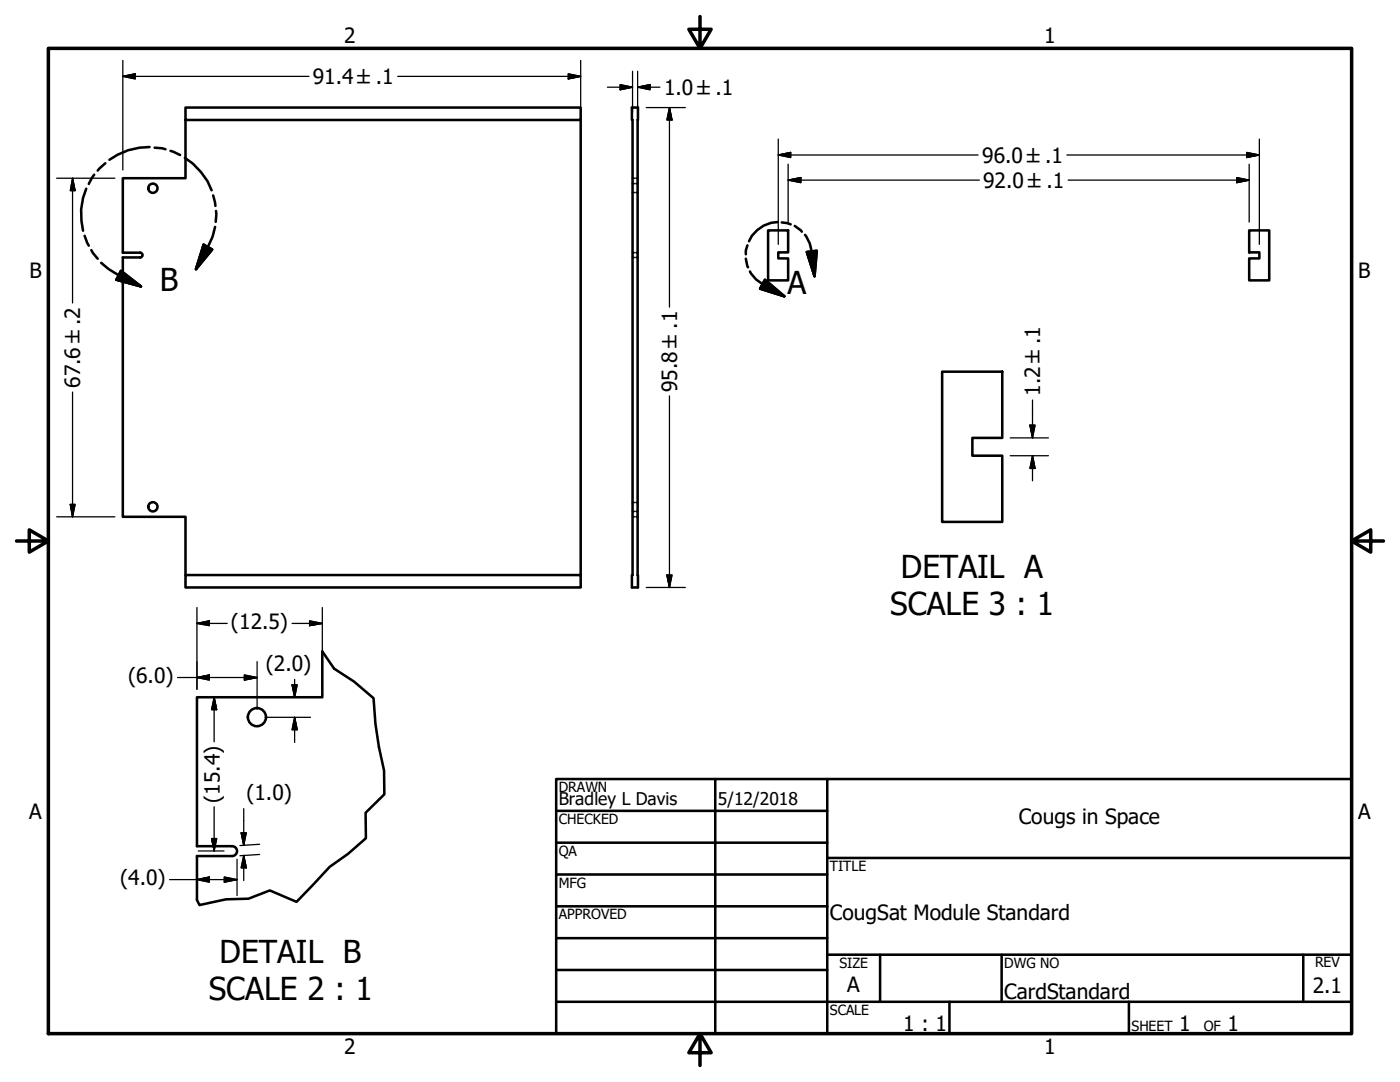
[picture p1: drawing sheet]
<svg xmlns="http://www.w3.org/2000/svg" width="279mm" height="216mm" viewBox="0 0 279 216" stroke-linecap="round" stroke-linejoin="round" font-family="sans-serif">
<!-- layer: Visible (ANSI) -->
<g fill="none" stroke="#000" stroke-width=".51">
<path d="M37 23.9v11.7h-12.5v14.8h3.5a.48 .48 0 0 1 .4 .5 .48 .48 0 0 1-.4 .5h-3.5v51.7h12.5v11.6M37 21.5h78.9v2.4h-78.9zM115.9 23.9v90.8M126.1 21.5h1.2v95.7h-1.2v-2.5h.1v-90.8h-.1zM153.3 46h4v4.4h-2v1.2h2v4.3h-4zM249.3 46h4v9.9h-4v-4.3h2v-1.2h-2zM188 74.2h12v13.2h-5.9v3.5h5.9v13.2h-12zM37 114.7h78.9v2.5h-78.9zM64.3 130v9.1h-25v29.7h7a.98 .98 0 0 1 1 1 .98 .98 0 0 1-1 1h-7v8.8"/>
<circle cx="30.5" cy="37.6" r=".92"/>
<circle cx="30.5" cy="101.1" r=".92"/>
<circle cx="51.3" cy="143.1" r="1.81"/>
</g>
<!-- layer: Hidden (ANSI) -->
<g fill="none" stroke="#000" stroke-width=".38">
<path d="M126.2 35.6h.4M126.2 36.6h.4M126.2 38.4h.4M126.9 35.6h.4M126.9 36.6h.4M126.9 38.4h.4M126.2 51.4h.4M126.2 50.4h.4M126.9 51.4h.4M126.9 50.4h.4M126.2 103.1h.4M126.2 100.3h.4"/>
<path d="M126.2 102h.4M126.9 103.1h.4M126.9 100.3h.4M126.9 102h.4"/>
</g>
<!-- layer: Break Line (ANSI) -->
<path d="M64.3 130l2.4 3.4 4 2.6 3.8 3.3 .4 5.2 .7 4.6 1 4.6 .1 4.8-3.7 3.7v5.1l-3.5 3.1-3.7 2.6-6.6 7-5.4-2.3-4.2 1.6-4.5 .2-5.3 1.1-.5-1" fill="none" stroke="#000" stroke-width=".51"/>
<!-- layer: Detail Boundary (ANSI) -->
<g fill="none" stroke="#000" stroke-width=".51">
<path d="M17.2 37.7a12.9 12.9 0 0 0-.6 8.3M18.8 34.9l-1.1 1.8M21 32.6l-1.5 1.4M29.8 29.3a13.3 13.3 0 0 0-8 2.6M30.9 29.5l2.1 .3M34 30.1l1.9 .8M36.9 31.5a13.4 13.4 0 0 1 5.3 6.5M42.5 39l.5 2.1M16.9 47.1l.8 1.9M18.2 49.9l1.3 1.7M20.2 52.5l1.5 1.2 2 1.2 4.4 2.3M24.1 54l4 3.2-4.9-1.4z"/>
<path d="M40.6 48.8l1.8 1-3.3 3.9zM42.9 45.3l-.5 1.9-.9 2.1-2.4 4.4M43.1 42.1v2.2M148.8 51.6l.5 1.7M149.2 49l-.4 1v.7M149.7 54.2l1.2 1.6 1.3 .9 4.3 2.4M152.7 55.8l3.8 3.3-4.8-1.5zM155.1 44.3a6.3 6.3 0 0 0-5.6 3.8M156 44.4l1.1 .1 .7 .3M158.6 45.1l1.4 1.1M160.7 46.9l.9 1.7 .4 1.6 .6 4.9M161 50.3l2-.3-.4 5.1z"/>
</g>
<path d="M23.2 55.8l4.9 1.4zM24.1 54l4 3.2-4.9-1.4zM40.6 48.8l-1.5 4.9zM40.6 48.8l1.8 1-3.3 3.9zM151.7 57.6l4.8 1.5zM152.7 55.8l3.8 3.3-4.8-1.5zM161 50.3l1.6 4.8zM161 50.3l2-.3-.4 5.1z" fill="#000" stroke="#000" stroke-width=".51"/>
<!-- layer: Border (ANSI) -->
<path d="M9.7 9.7h260v196.5h-260zM139.7 3.3v6.4l-2.2-3.9h4.4l-2.2 3.9M3.3 107.9h6.4l-3.9-2.2v4.5l3.9-2.3M269.7 107.9l3.9 2.3v-4.5l-3.9 2.2h6.4M139.7 206.2l2.2 3.9h-4.4l2.2-3.9v6.4" fill="none" stroke="#000" stroke-width=".7"/>
<!-- layer: Title (ANSI) -->
<g fill="none" stroke="#000" stroke-width=".51">
<path d="M111 155.4h158.7v50.8h-158.7zM142.7 155.4v50.8M165.1 155.4v50.8M111 161.8h54.1M111 168.1h54.1M111 174.5h54.1M165.1 171.2h104.6M111 180.8h54.1M111 187.2h54.1M111 193.5h54.1M111 199.9h158.7M165.1 190.5h104.6"/>
<path d="M175.6 190.5v9.4M189.5 199.9v6.3M199.9 190.5v9.4M225.3 199.9v6.3M260.1 190.5v9.4"/>
</g>
<!-- layer: Dimension (ANSI) -->
<g fill="none" stroke="#000" stroke-width=".25">
<path d="M24.5 15.2l2.5-.5v1zM24.5 15.2h37.2M24.5 12.1v21.8M79.4 15.2h36.5M113.4 14.7l2.5 .5-2.5 .5zM115.9 12.1v10.3M121.2 17.4h5M123.8 16.9l2.4 .5-2.4 .5zM126.2 14.2v8.2M127.3 17.4l2.4-.5v1zM127.3 17.4h4.4M127.3 14.2v8.2"/>
<path d="M11.3 35.6h11.6M14.5 35.6l.5 2.4h-1zM14.5 35.6v24.9M129 21.5h7.8M133.6 21.5l.5 2.4h-1zM133.6 21.5v39.8M155.3 30.9l2.5-.5v1zM155.3 30.9h39.9M155.3 27.7v21.1M157.3 35.9l2.5-.5v1zM157.3 35.9h38.2M157.3 32.8v11.5"/>
<path d="M212.9 30.9h38.4M213.2 35.9h36.1M246.8 35.4l2.5 .5-2.5 .5zM248.8 30.4l2.5 .5-2.5 .5zM249.3 32.8v11.5M251.3 27.7v21.1M14.5 78.2v24.9M133.6 79v38.2M206.1 79.8v7.6M201.6 87.4h7.6M201.6 90.9h7.6M205.5 84.8h1.1l-.5 2.6z"/>
<path d="M206.1 90.9l.5 2.6h-1.1zM206.1 90.9v5M11.3 103.1h11.6M14 100.6h1l-.5 2.5zM129 117.2h7.8M133.1 114.7h1l-.5 2.5zM35.4 135.2h15.9M39.3 124.4l2.5-.5v.9zM39.3 135.2l2.5-.5v1zM39.3 124.4h6M39.3 121.2v16.3M42.7 139.1l.5 2.5h-1z"/>
<path d="M42.7 139.1v8.9M48.8 134.7l2.5 .5-2.5 .5zM51.3 132v9.5M58.3 136.7h1l-.5 2.4zM58.3 124.4h6M58.8 135.6v3.5M61.8 123.9l2.5 .5-2.5 .4zM64.3 121.2v16.3M52.9 143.1h9.1M58.8 143.1l.5 2.5h-1zM58.8 143.1v5M33.8 175.5h13.5"/>
<path d="M39.3 175.5l2.5-.5v1zM39.6 169.8h5.1M42.2 167.3h1l-.5 2.5zM42.7 161v8.8M44.8 175l2.5 .5-2.5 .5zM47.3 171.4v7.3M48.1 166.2h1l-.5 2.5zM48.6 170.7l.5 2.5h-1zM48.6 161.4v7.3M48.6 170.7v5M51.8 168.5l-3.9 .2M51.8 170.5l-3.9 .3"/>
</g>
<g fill="#000" stroke="#000" stroke-width=".25">
<path d="M24.5 15.2l2.5-.5zM24.5 15.2l2.5-.5v1zM113.4 15.7l2.5-.5zM113.4 14.7l2.5 .5-2.5 .5zM123.8 17.9l2.4-.5zM123.8 16.9l2.4 .5-2.4 .5zM127.3 17.4l2.4-.5zM127.3 17.4l2.4-.5v1zM14.5 35.6l.5 2.4zM14.5 35.6l.5 2.4h-1zM133.6 21.5l.5 2.4zM133.6 21.5l.5 2.4h-1z"/>
<path d="M155.3 30.9l2.5-.5zM155.3 30.9l2.5-.5v1zM157.3 35.9l2.5-.5zM157.3 35.9l2.5-.5v1zM246.8 36.4l2.5-.5zM246.8 35.4l2.5 .5-2.5 .5zM248.8 31.4l2.5-.5zM248.8 30.4l2.5 .5-2.5 .5zM205.5 84.8l.6 2.6zM205.5 84.8h1.1l-.5 2.6zM206.1 90.9l.5 2.6zM206.1 90.9l.5 2.6h-1.1z"/>
<path d="M14 100.6l.5 2.5zM14 100.6h1l-.5 2.5zM133.1 114.7l.5 2.5zM133.1 114.7h1l-.5 2.5zM39.3 124.4l2.5-.5zM39.3 124.4l2.5-.5v.9zM39.3 135.2l2.5-.5zM39.3 135.2l2.5-.5v1zM48.8 135.7l2.5-.5zM48.8 134.7l2.5 .5-2.5 .5zM58.3 136.7l.5 2.4zM58.3 136.7h1l-.5 2.4z"/>
<path d="M61.8 124.8l2.5-.4zM61.8 123.9l2.5 .5-2.5 .4zM42.7 139.1l.5 2.5zM42.7 139.1l.5 2.5h-1zM58.8 143.1l.5 2.5zM58.8 143.1l.5 2.5h-1zM39.3 175.5l2.5-.5zM39.3 175.5l2.5-.5v1zM42.2 167.3l.5 2.5zM42.2 167.3h1l-.5 2.5zM44.8 176l2.5-.5zM44.8 175l2.5 .5-2.5 .5z"/>
<path d="M48.1 166.2l.5 2.5zM48.1 166.2h1l-.5 2.5zM48.6 170.7l.5 2.5zM48.6 170.7l.5 2.5h-1z"/>
</g>
<g font-size="6.3">
<text x="31.9" y="58">B</text>
<text x="157.2" y="58.7">A</text>
<text x="179.8" y="115.3">DETAIL A</text>
<text x="177.7" y="122.7">SCALE 3 : 1</text>
<text x="43.8" y="192.1">DETAIL B</text>
<text x="41.7" y="199.6">SCALE 2 : 1</text>
</g>
<g font-size="4.2">
<text x="68.7" y="8.6">2</text>
<text x="208.4" y="8.6">1</text>
<text x="62.4" y="16.8">91.4 ±.1</text>
<text x="132.5" y="18.9">1.0 ±.1</text>
<text x="196" y="32.4">96.0 ±.1</text>
<text x="196.2" y="37.5">92.0 ±.1</text>
<text x="5.9" y="55.5">B</text>
<text x="271.1" y="55.5">B</text>
<text x="16" y="77.4" transform="rotate(-90 16 77.4)">67.6 ±.2</text>
<text x="135.1" y="78.2" transform="rotate(-90 135.1 78.2)">95.8 ±.1</text>
<text x="207.6" y="79" transform="rotate(-90 207.6 79)">1.2 ±.1</text>
<text x="46.1" y="125.5">(12.5)</text>
<text x="25.6" y="136.3">(6.0)</text>
<text x="53.1" y="133.9">(2.0)</text>
<text x="43.9" y="160.1" transform="rotate(-90 43.9 160.1)">(15.4)</text>
<text x="49.2" y="159.7">(1.0)</text>
<text x="5.8" y="163.4">A</text>
<text x="203.3" y="164.5">Cougs in Space</text>
<text x="271" y="163.4">A</text>
<text x="24" y="176.7">(4.0)</text>
<text x="165.6" y="183.5">CougSat Module Standard</text>
<text x="169.1" y="198">A</text>
<text x="200.4" y="199.3">CardStandard</text>
<text x="262" y="198.1">2.1</text>
<text x="180.3" y="205.7">1 : 1</text>
<text x="235.3" y="205.7">1</text>
<text x="245" y="205.7">1</text>
<text x="68.7" y="210.3">2</text>
<text x="208.4" y="210.3">1</text>
</g>
<g font-size="3.5">
<text x="111.5" y="160.6">Bradley L Davis</text>
<text x="143.3" y="160.7">5/12/2018</text>
</g>
<g font-size="2.8">
<text x="111.5" y="158">DRAWN</text>
<text x="111.5" y="164.4">CHECKED</text>
<text x="111.5" y="170.8">QA</text>
<text x="165.6" y="173.7">TITLE</text>
<text x="111.5" y="177.1">MFG</text>
<text x="111.5" y="183.5">APPROVED</text>
<text x="167.5" y="193.1">SIZE</text>
<text x="200.4" y="193.1">DWG NO</text>
<text x="262.4" y="193">REV</text>
<text x="165.6" y="202.5">SCALE</text>
<text x="225.8" y="205.7">SHEET</text>
<text x="240.2" y="205.7">OF</text>
</g>
</svg>
